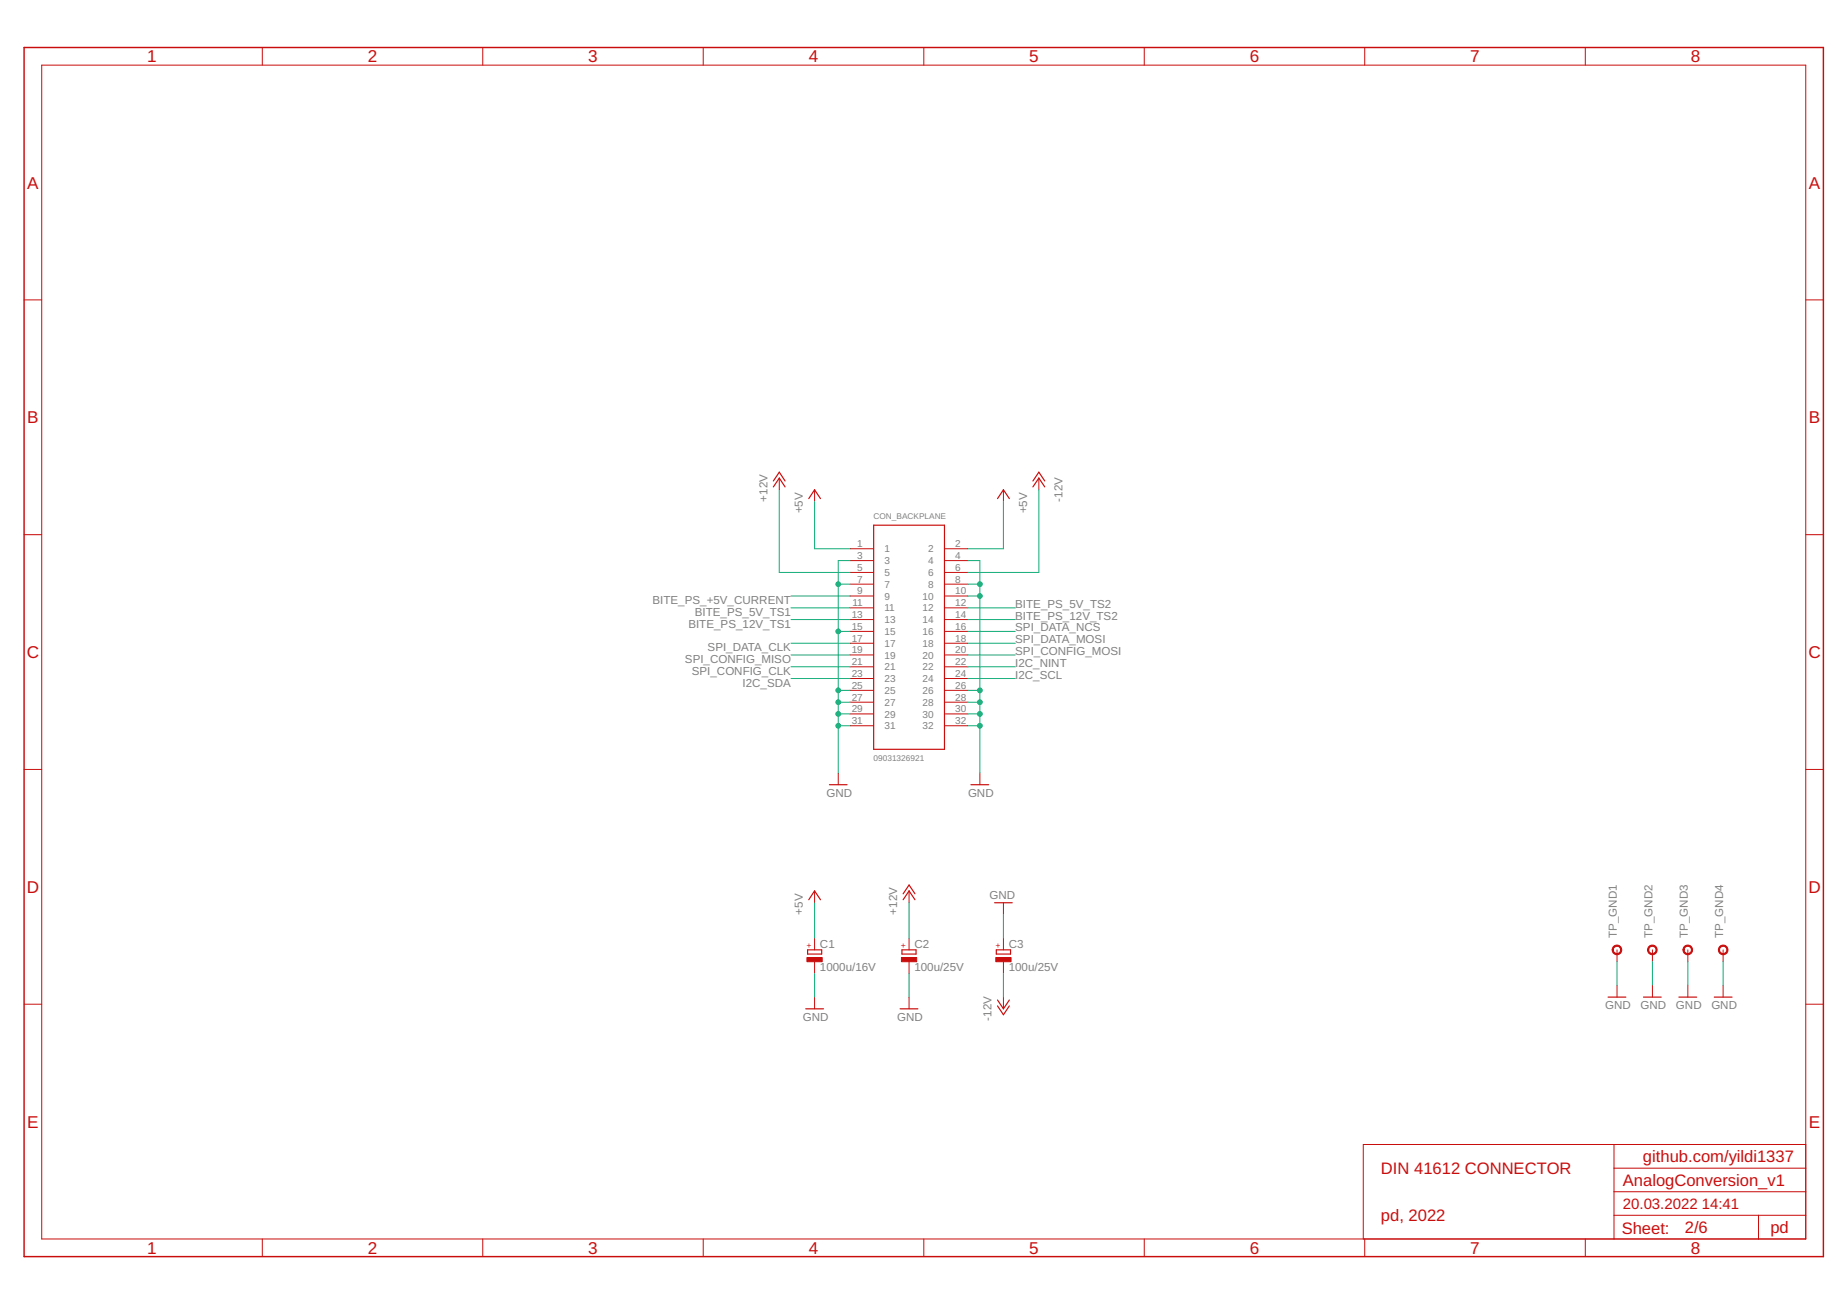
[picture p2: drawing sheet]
<svg xmlns="http://www.w3.org/2000/svg" width="297mm" height="210mm" viewBox="0 0 297 210" stroke-linecap="round" stroke-linejoin="round" font-family="sans-serif">
<g fill="none" stroke="#c90d0c" stroke-width=".16">
<path d="M6.7 10.5h283.7v188.8h-283.7zM42.2 7.6v2.9M77.6 7.6v2.9M113.1 7.6v2.9M148.6 7.6v2.9M184 7.6v2.9M219.5 7.6v2.9M255 7.6v2.9M3.9 48.2h2.8M290.4 48.2h2.8M125.3 76.9v1.9M131 78.8v1.9"/>
<path d="M161.4 78.8v1.9M167.1 76.9v1.9M3.9 86h2.8M136.7 88.3h3.8M136.7 90.2h3.8M136.7 92.1h3.8M136.7 94h3.8M136.7 95.9h3.8M136.7 97.8h3.8M136.7 99.7h3.8M151.9 88.3h3.8M151.9 90.2h3.8"/>
<path d="M151.9 92.1h3.8M151.9 94h3.8M151.9 95.9h3.8M151.9 97.8h3.8M151.9 99.7h3.8M290.4 86h2.8M136.7 101.6h3.8M136.7 103.5h3.8M136.7 105.3h3.8M136.7 107.3h3.8M136.7 109.1h3.8M136.7 111h3.8"/>
<path d="M136.7 112.9h3.8M136.7 114.8h3.8M136.7 116.7h3.8M151.9 101.6h3.8M151.9 103.5h3.8M151.9 105.3h3.8M151.9 107.3h3.8M151.9 109.1h3.8M151.9 111h3.8M151.9 112.9h3.8M151.9 114.8h3.8M151.9 116.7h3.8"/>
<path d="M3.9 123.8h2.8M134.8 124.3v1.9M157.6 124.3v1.9M290.4 123.8h2.8M131 143.3v1.9M131 150.9v1.9M131 154.7v1.9M146.2 143.3v1.9M146.2 150.9v1.9M146.2 154.7v1.9M161.4 145.2v1.9M161.4 150.9v1.9"/>
<path d="M161.4 154.7v1.9M260.1 152.8v1.9M260.1 158.5v1.9M265.7 152.8v1.9M265.7 158.5v1.9M271.4 152.8v1.9M271.4 158.5v1.9M277.1 152.8v1.9M277.1 158.5v1.9M3.9 161.5h2.8M131 160.4v1.9M146.2 160.4v1.9"/>
<path d="M161.4 160.4v1.9M290.4 161.5h2.8M42.2 199.3v2.8M77.6 199.3v2.8M113.1 199.3v2.8M148.6 199.3v2.8M184 199.3v2.8M219.5 199.3v2.8M255 199.3v2.8M259.6 195.5h30.8M259.6 184.1v15.2M259.6 191.7h30.8"/>
<path d="M259.6 187.9h30.8M282.8 195.5v3.8M290.4 184.1h-71.2v15.2"/>
</g>
<path d="M3.9 7.6h289.3v194.5h-289.3z" fill="none" stroke="#c90d0c" stroke-width=".23"/>
<g fill="none" stroke="#c90d0c" stroke-width=".19">
<path d="M124.4 78.3l.9-1.4 1 1.4M124.4 77.4l.9-1.5 1 1.5M166.1 78.3l1-1.4 .9 1.4M166.1 77.4l1-1.5 .9 1.5M130.1 80.2l.9-1.4 1 1.4M140.5 84.5h11.4v36h-11.4zM160.4 80.2l1-1.4 .9 1.4M133.4 126.2h2.8M156.1 126.2h2.9M129.9 152.8h2.2v.7h-2.2zM130.1 144.7l.9-1.4 1 1.4M145.1 152.8h2.2v.7h-2.2z"/>
<path d="M145.2 144.7l1-1.4 1 1.4M145.2 143.8l1-1.5 1 1.5M160 145.2h2.8M160.2 152.8h2.3v.7h-2.3zM129.6 162.3h2.8M144.8 162.3h2.8M160.4 160.8l1 1.5 .9-1.5M160.4 161.8l1 1.4 .9-1.4M258.6 160.4h2.9M264.3 160.4h2.9M270 160.4h2.9M275.7 160.4h2.9"/>
</g>
<g fill="#c90d0c" stroke="#c90d0c" stroke-width=".16">
<path d="M259.4 152.3a.78 .78 0 0 1 1.3 0 .78 .78 0 0 1-.4 1.2 .78 .78 0 0 1-1-.7h.2a.6 .6 0 0 1 .8-.5 .6 .6 0 0 1 .1 1 .6 .6 0 0 1-.9-.3v-.2h-.2z" fill-rule="evenodd"/>
<path d="M265.1 152.3a.78 .78 0 0 1 1.3 0 .78 .78 0 0 1-.4 1.2 .78 .78 0 0 1-1-.7h.2a.6 .6 0 0 1 .8-.5 .6 .6 0 0 1 .1 1 .6 .6 0 0 1-.9-.3v-.2h-.2z" fill-rule="evenodd"/>
<path d="M270.8 152.3a.78 .78 0 0 1 1.3 0 .78 .78 0 0 1-.4 1.2 .78 .78 0 0 1-1-.7h.1a.6 .6 0 0 1 .9-.5 .6 .6 0 0 1 .1 1 .6 .6 0 0 1-.9-.3l-.1-.2h-.1z" fill-rule="evenodd"/>
<path d="M276.5 152.3a.78 .78 0 0 1 1.3 0 .78 .78 0 0 1-.4 1.2 .78 .78 0 0 1-1-.7h.1a.6 .6 0 0 1 .9-.5 .6 .6 0 0 1 .1 1 .6 .6 0 0 1-.9-.3l-.1-.2h-.1z" fill-rule="evenodd"/>
</g>
<g fill="#c90d0c" stroke="#c90d0c" stroke-width=".16">
<path d="M129.8 154h2.4v.7h-2.4z"/>
<path d="M145 154h2.4v.7h-2.4z"/>
<path d="M160.1 154h2.5v.7h-2.5z"/>
</g>
<g fill="none" stroke="#0dab76" stroke-width=".16">
<path d="M125.3 78.8v13.3h11.4M167.1 78.8v13.3h-11.4M127.2 95.9h9.5M127.2 97.8h9.5M127.2 99.7h9.5M131 80.7v7.6h5.7M134.8 94h1.9M136.7 90.2h-1.9v34.1M155.7 90.2h1.9v34.1M155.7 94h1.9M155.7 95.9h1.9M155.7 97.8h7.6"/>
<path d="M155.7 99.7h7.6M161.4 80.7v7.6h-5.7M127.2 109.1h9.5M127.2 107.3h9.5M127.2 105.3h9.5M127.2 103.5h9.5M134.8 116.7h1.9M134.8 114.8h1.9M134.8 112.9h1.9M134.8 111h1.9M134.8 101.6h1.9M155.7 116.7h1.9"/>
<path d="M155.7 114.8h1.9M155.7 112.9h1.9M155.7 111h1.9M155.7 101.6h7.6M155.7 109.1h7.6M155.7 107.3h7.6M155.7 105.3h7.6M155.7 103.5h7.6M131 145.2v5.7M131 156.6v3.8M146.2 145.2v5.7M146.2 156.6v3.8"/>
<path d="M161.4 147.1v3.8M161.4 156.6v3.8M260.1 154.7v3.8M265.7 154.7v3.8M271.4 154.7v3.8M277.1 154.7v3.8"/>
</g>
<g fill="#0dab76" stroke="#0dab76" stroke-width=".16">
<circle cx="157.6" cy="94" r=".38"/>
<circle cx="157.6" cy="116.7" r=".38"/>
<circle cx="157.6" cy="114.8" r=".38"/>
<circle cx="157.6" cy="112.9" r=".38"/>
<circle cx="157.6" cy="111" r=".38"/>
<circle cx="157.6" cy="95.9" r=".38"/>
<circle cx="134.8" cy="94" r=".38"/>
<circle cx="134.8" cy="111" r=".38"/>
<circle cx="134.8" cy="112.9" r=".38"/>
<circle cx="134.8" cy="114.8" r=".38"/>
<circle cx="134.8" cy="116.7" r=".38"/>
<circle cx="134.8" cy="101.6" r=".38"/>
</g>
<g font-size="2.8" fill="#c90d0c">
<text x="23.7" y="10">1</text>
<text x="59.1" y="10">2</text>
<text x="94.6" y="10">3</text>
<text x="130.1" y="10">4</text>
<text x="165.5" y="10">5</text>
<text x="201" y="10">6</text>
<text x="236.5" y="10">7</text>
<text x="271.9" y="10">8</text>
<text x="4.4" y="30.3">A</text>
<text x="290.9" y="30.3">A</text>
<text x="4.4" y="68.1">B</text>
<text x="290.9" y="68.1">B</text>
<text x="4.3" y="105.8">C</text>
<text x="290.8" y="105.8">C</text>
<text x="4.3" y="143.6">D</text>
<text x="290.8" y="143.6">D</text>
<text x="4.4" y="181.4">E</text>
<text x="290.9" y="181.4">E</text>
<text x="23.7" y="201.7">1</text>
<text x="59.1" y="201.7">2</text>
<text x="94.6" y="201.7">3</text>
<text x="130.1" y="201.7">4</text>
<text x="165.5" y="201.7">5</text>
<text x="201" y="201.7">6</text>
<text x="236.5" y="201.7">7</text>
<text x="271.9" y="201.7">8</text>
</g>
<g font-size="2.7" fill="#c90d0c">
<text x="222.1" y="188.8">DIN 41612 CONNECTOR</text>
<text x="261" y="190.7">AnalogConversion_v1</text>
<text x="264.2" y="186.9">github.com/yildi1337</text>
<text x="222.1" y="196.4">pd, 2022</text>
<text x="260.8" y="198.4">Sheet:</text>
<text x="271" y="198.3">2/6</text>
<text x="284.7" y="198.3">pd</text>
</g>
<g font-size="2.4" fill="#c90d0c">
<text x="261" y="194.5">20.03.2022</text>
<text x="273.7" y="194.5">14:41</text>
</g>
<g font-size="1.9" fill="#808080">
<text x="123.4" y="80.7" transform="rotate(-90 123.4 80.7)">+12V</text>
<text x="129.1" y="82.6" transform="rotate(-90 129.1 82.6)">+5V</text>
<text x="165.2" y="82.6" transform="rotate(-90 165.2 82.6)">+5V</text>
<text x="170.9" y="80.7" transform="rotate(-90 170.9 80.7)">-12V</text>
<text x="104.9" y="97.2">BITE_PS_+5V_CURRENT</text>
<text x="110.7" y="101">BITE_PS_12V_TS1</text>
<text x="111.7" y="99.1">BITE_PS_5V_TS1</text>
<text x="163.3" y="101.6">SPI_DATA_NCS</text>
<text x="163.3" y="97.8">BITE_PS_5V_TS2</text>
<text x="163.3" y="99.7">BITE_PS_12V_TS2</text>
<text x="110.2" y="106.7">SPI_CONFIG_MISO</text>
<text x="113.8" y="104.8">SPI_DATA_CLK</text>
<text x="163.3" y="107.2">I2C_NINT</text>
<text x="163.3" y="105.4">SPI_CONFIG_MOSI</text>
<text x="163.3" y="103.5">SPI_DATA_MOSI</text>
<text x="111.3" y="108.6">SPI_CONFIG_CLK</text>
<text x="119.4" y="110.5">I2C_SDA</text>
<text x="163.3" y="109.1">I2C_SCL</text>
<text x="132.9" y="128.1">GND</text>
<text x="155.7" y="128.1">GND</text>
<text x="129.1" y="147.1" transform="rotate(-90 129.1 147.1)">+5V</text>
<text x="144.3" y="147.1" transform="rotate(-90 144.3 147.1)">+12V</text>
<text x="159.1" y="144.6">GND</text>
<text x="131.9" y="152.4">C1</text>
<text x="147" y="152.4">C2</text>
<text x="162.2" y="152.4">C3</text>
<text x="260" y="150.9" transform="rotate(-90 260 150.9)">TP_GND1</text>
<text x="265.7" y="150.9" transform="rotate(-90 265.7 150.9)">TP_GND2</text>
<text x="271.4" y="150.9" transform="rotate(-90 271.4 150.9)">TP_GND3</text>
<text x="277.1" y="150.9" transform="rotate(-90 277.1 150.9)">TP_GND4</text>
<text x="131.9" y="156.2">1000u/16V</text>
<text x="147" y="156.2">100u/25V</text>
<text x="162.2" y="156.2">100u/25V</text>
<text x="129.1" y="164.2">GND</text>
<text x="144.3" y="164.2">GND</text>
<text x="159.5" y="164.2" transform="rotate(-90 159.5 164.2)">-12V</text>
<text x="258.1" y="162.3">GND</text>
<text x="263.8" y="162.3">GND</text>
<text x="269.5" y="162.3">GND</text>
<text x="275.2" y="162.3">GND</text>
</g>
<g font-size="1.6" fill="#808080">
<text x="137.9" y="88">1</text>
<text x="137.9" y="89.9">3</text>
<text x="142.2" y="88.8">1</text>
<text x="149.2" y="88.8">2</text>
<text x="153.6" y="88">2</text>
<text x="153.6" y="89.9">4</text>
<text x="137.9" y="91.8">5</text>
<text x="137.9" y="93.7">7</text>
<text x="137.9" y="95.6">9</text>
<text x="142.2" y="90.7">3</text>
<text x="142.2" y="92.6">5</text>
<text x="142.2" y="94.5">7</text>
<text x="149.2" y="90.7">4</text>
<text x="149.2" y="92.6">6</text>
<text x="149.2" y="94.5">8</text>
<text x="153.6" y="91.8">6</text>
<text x="153.6" y="93.7">8</text>
<text x="153.6" y="95.6">10</text>
<text x="137" y="99.4">13</text>
<text x="137" y="101.3">15</text>
<text x="137.1" y="97.5">11</text>
<text x="142.2" y="96.4">9</text>
<text x="142.2" y="98.3">11</text>
<text x="142.2" y="100.2">13</text>
<text x="148.4" y="96.4">10</text>
<text x="148.4" y="98.3">12</text>
<text x="148.4" y="100.2">14</text>
<text x="153.6" y="97.5">12</text>
<text x="153.6" y="99.4">14</text>
<text x="153.6" y="101.3">16</text>
<text x="137" y="103.2">17</text>
<text x="137" y="105.1">19</text>
<text x="137" y="107">21</text>
<text x="142.2" y="102.1">15</text>
<text x="142.2" y="104">17</text>
<text x="142.2" y="105.9">19</text>
<text x="142.2" y="107.8">21</text>
<text x="148.4" y="102.1">16</text>
<text x="148.4" y="104">18</text>
<text x="148.4" y="105.9">20</text>
<text x="148.4" y="107.8">22</text>
<text x="153.6" y="103.2">18</text>
<text x="153.6" y="105.1">20</text>
<text x="153.6" y="107">22</text>
<text x="137" y="108.9">23</text>
<text x="137" y="110.8">25</text>
<text x="137" y="112.7">27</text>
<text x="142.2" y="109.7">23</text>
<text x="142.2" y="111.6">25</text>
<text x="142.2" y="113.5">27</text>
<text x="148.4" y="109.7">24</text>
<text x="148.4" y="111.6">26</text>
<text x="148.4" y="113.5">28</text>
<text x="153.6" y="108.9">24</text>
<text x="153.6" y="110.8">26</text>
<text x="153.6" y="112.7">28</text>
<text x="137" y="114.6">29</text>
<text x="137" y="116.5">31</text>
<text x="142.2" y="115.4">29</text>
<text x="142.2" y="117.3">31</text>
<text x="148.4" y="115.4">30</text>
<text x="148.4" y="117.3">32</text>
<text x="153.6" y="114.6">30</text>
<text x="153.6" y="116.5">32</text>
</g>
<g font-size="1.3" fill="#808080">
<text x="140.5" y="83.5">CON_BACKPLANE</text>
<text x="140.5" y="122.4">09031326921</text>
</g>
<g font-size="1.3" fill="#c90d0c">
<text x="130.6" y="152.5" transform="rotate(-90 130.6 152.5)">+</text>
<text x="145.8" y="152.5" transform="rotate(-90 145.8 152.5)">+</text>
<text x="160.9" y="152.5" transform="rotate(-90 160.9 152.5)">+</text>
</g>
</svg>
